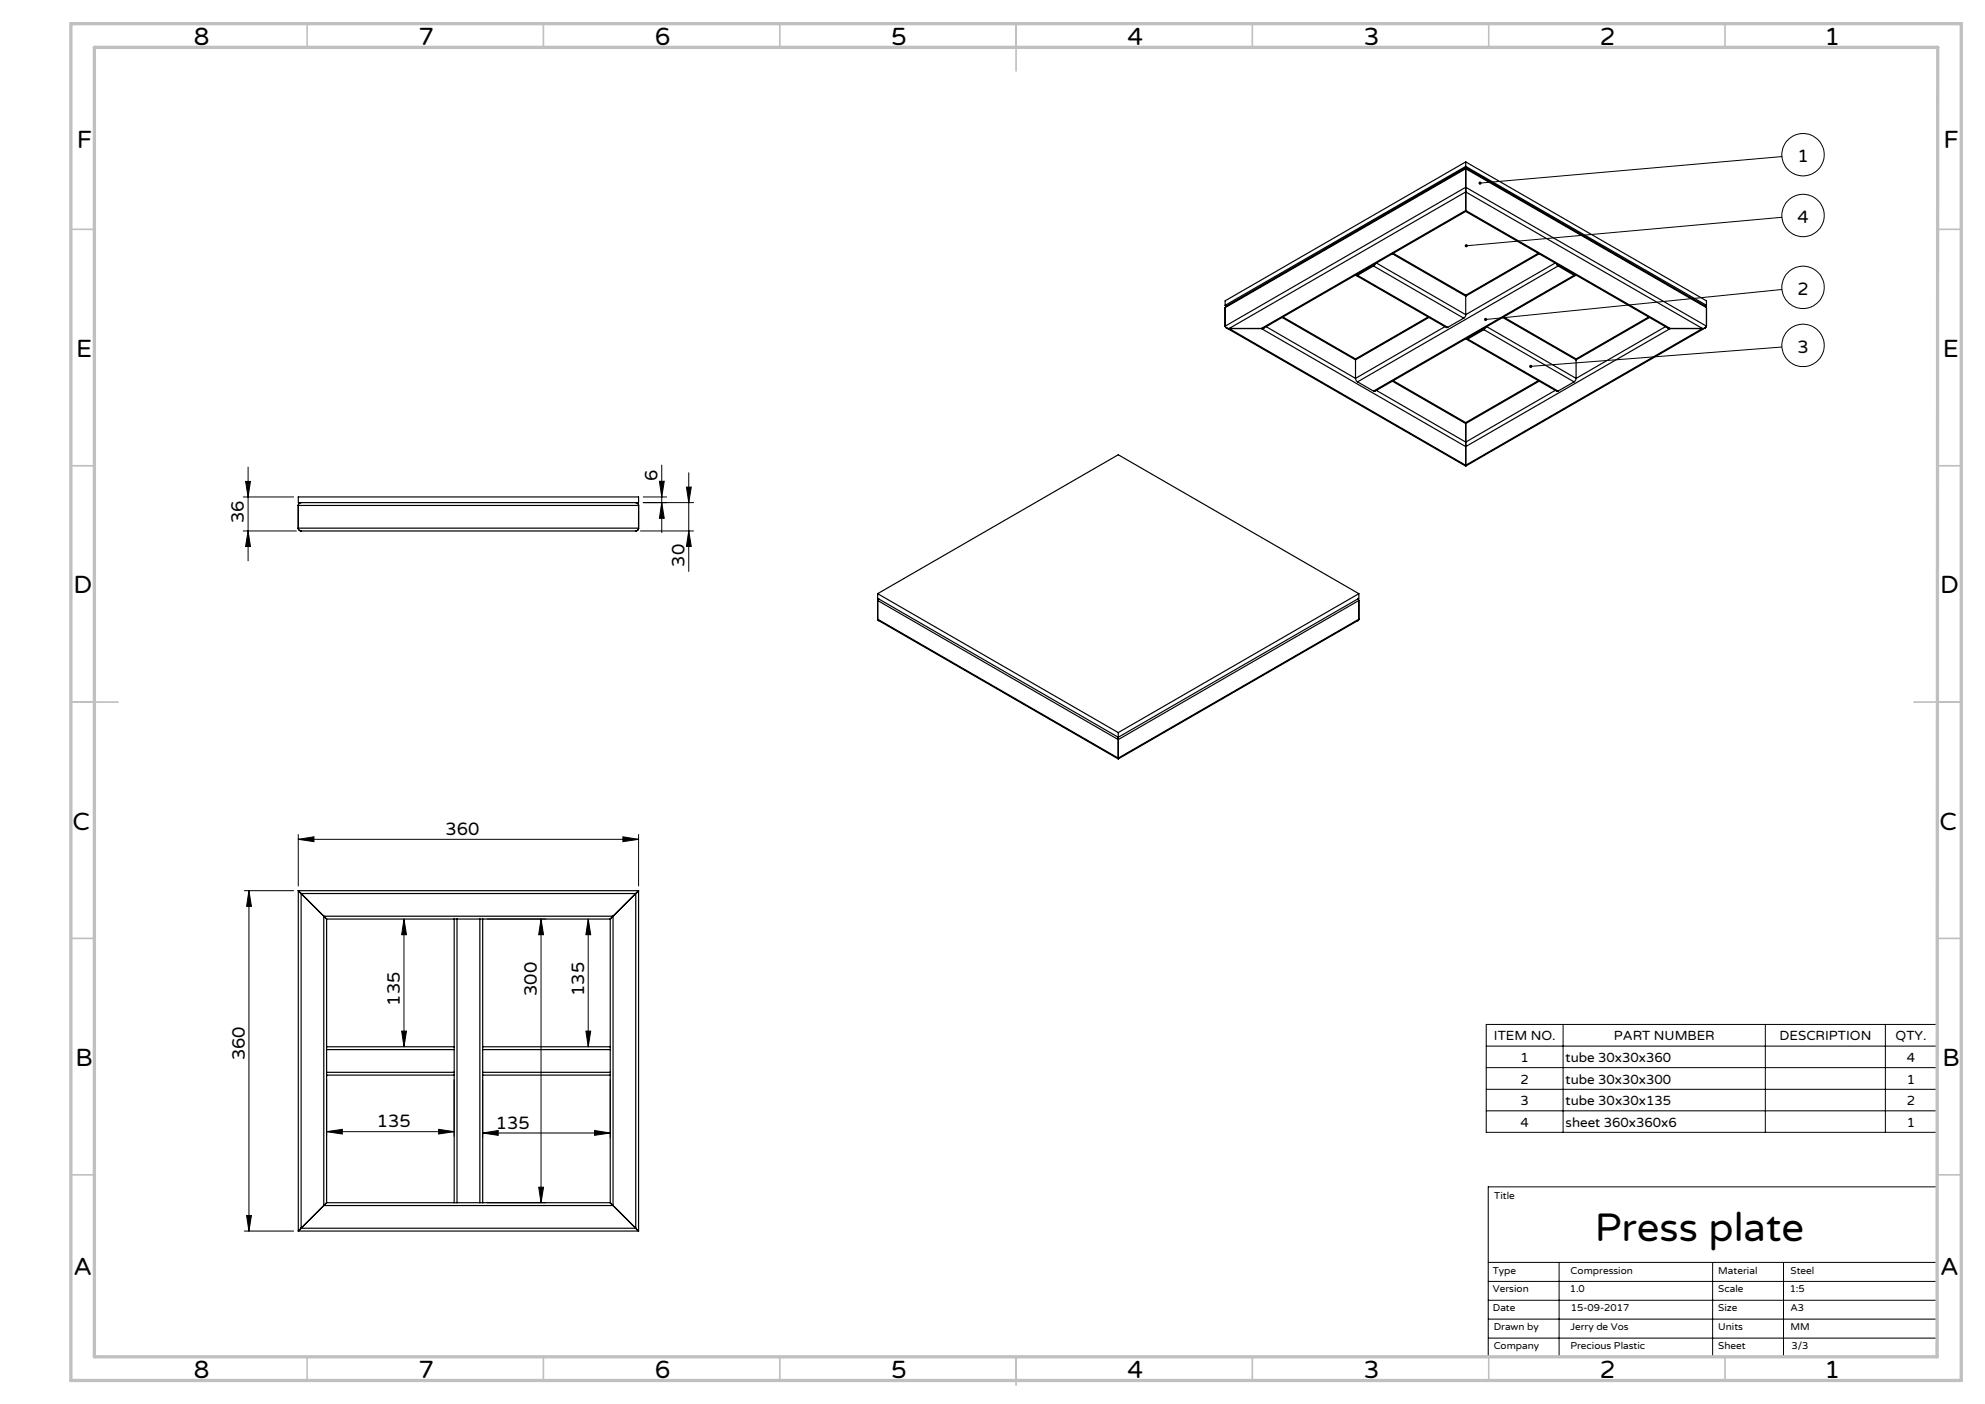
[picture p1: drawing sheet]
<svg xmlns="http://www.w3.org/2000/svg" width="420mm" height="297mm" viewBox="0 0 420 297" stroke-linecap="round" stroke-linejoin="round" font-family="sans-serif">
<!-- layer: Laag 1 -->
<g fill="none" stroke="#000" stroke-width=".21">
<path d="M377 33.1l-63.8 5.6M377 46l-66.8 6M377 73.4l-53.1 4.1M377 61.2l-62.7 6.4M52.5 98.8v19.8M140 98.4v14.3M51.5 105.1h10.6M51.5 112.3h11.2M52 101.8h1l-.5 3.3zM52.5 112.3l.5 3.3h-1zM135.5 112.3h11.3M136.1 106.3h10.7"/>
<path d="M136.1 105.1h4.9M139.5 101.8h1l-.5 3.3zM140 106.3l.5 3.3h-1zM145.2 103h1.1l-.6 3.3zM145.7 100v20.9M145.7 112.3l.6 3.3h-1.1zM63.1 177.5l3.3-.5v1zM63.1 176.5v10.9M63.1 177.5h72M131.8 177l3.3 .5-3.3 .5zM135.1 176.5v10.9M51.7 188.4h10.4"/>
<path d="M52.7 188.4l.5 3.3h-1zM52.7 188.4v72M85.5 194.4l.5 3.3h-1zM85.5 194.4v27M103.1 194.4h12.4M114.5 194.4v60M114.5 194.4l.5 3.3h-1zM124.5 194.4l.5 3.3h-1zM124.5 194.4v27M85 218.1h1l-.5 3.3zM124 218.1h1l-.5 3.3zM314.5 216.7h95.3v22.8h-95.3z"/>
<path d="M330.7 216.7v22.8M373.5 216.7v22.8M398.9 216.7v22.8M69.1 239.4l3.3-.5v1zM69.1 228.4v12M69.1 239.4h27M92.8 238.9l3.3 .5-3.3 .5zM96.1 228.4v12M102.1 239.7l3.3-.6v1.1zM102.1 228.4v12.3M102.1 239.7h27M125.8 239.1l3.3 .6-3.3 .5z"/>
<path d="M129.1 228.4v12.3M314.5 225.8h95.3M314.5 230.4h95.3M314.5 235h95.3M314.5 221.3h95.3M52.2 257.1h1l-.5 3.3zM103.1 254.4h12.4M114 251.1h1l-.5 3.3zM51.7 260.4h10.4M314.9 267h95M314.9 271.1h95M314.9 275.1h95"/>
<path d="M314.9 279h95M329.9 267v20.1M362.4 267v20.1M377.4 267v20.1M314.9 283.1h95M315 287h94.9v-35.9h-95v36h95"/>
<circle cx="381.5" cy="32.7" r="4.5"/>
<circle cx="381.5" cy="45.6" r="4.5"/>
<circle cx="381.5" cy="73.1" r="4.5"/>
<circle cx="381.5" cy="60.8" r="4.5"/>
</g>
<g fill="none" stroke="#c0c0c0" stroke-width=".35">
<path d="M65 5v5M115 5v5M165 5v5M215 5v10M265 5v5M315 5v5M365 5v5M15 48.5h5M410 48.5h5M15 98.5h5M410 98.5h5M15 148.5h10"/>
<path d="M405 148.5h10M15 198.5h5M410 198.5h5M15 248.5h5M410 248.5h5M65 287v5M115 287v5M165 287v5M215 287v6M265 287v5M315 287v5M365 287v5"/>
</g>
<path d="M15 5h400v287h-400zM20 10h390l-.1 277h-389.9z" fill="none" stroke="#c0c0c0" stroke-width=".7"/>
<g fill="#000">
<path d="M312.9 38.4l-.1 .4 .4-.1-.4 .1a.34 .34 0 0 0 .5 .2 .34 .34 0 0 0 .2-.5 .34 .34 0 0 0-.6-.1zM310 51.8l-.1 .2h.3h-.3a.34 .34 0 0 0 .5 .3 .34 .34 0 0 0 .1-.5 .34 .34 0 0 0-.5 0zM314.1 67.3l-.1 .3h.3h-.3a.34 .34 0 0 0 .5 .3 .34 .34 0 0 0 .1-.5 .34 .34 0 0 0-.5-.1zM323.7 77.3l-.2 .2h.4h-.4a.34 .34 0 0 0 .4 .4 .34 .34 0 0 0 .3-.5 .34 .34 0 0 0-.5-.1z"/>
<path d="M140 106.3l.5 3.3h-1zM139.5 101.8h1l-.5 3.3z"/>
<path d="M145.2 103h1.1l-.6 3.3zM145.7 112.3l.6 3.3h-1.1zM52 101.8h1l-.5 3.3zM52.5 112.3l.5 3.3h-1zM114.5 194.4l.5 3.3h-1zM114 251.1h1l-.5 3.3z"/>
<path d="M63.1 177.5l3.3-.5v1zM131.8 177l3.3 .5-3.3 .5z"/>
<path d="M85.5 194.4l.5 3.3h-1zM85 218.1h1l-.5 3.3z"/>
<path d="M69.1 239.4l3.3-.5v1zM92.8 238.9l3.3 .5-3.3 .5z"/>
<path d="M102.1 239.7l3.3-.6v1.1zM125.8 239.1l3.3 .6-3.3 .5z"/>
<path d="M124 218.1h1l-.5 3.3zM124.5 194.4l.5 3.3h-1z"/>
<path d="M52.2 257.1h1l-.5 3.3zM52.7 188.4l.5 3.3h-1z"/>
</g>
<g fill="none" stroke="#000" stroke-width=".25">
<path d="M310.1 39.6v1M310.1 35.5v.2M310.1 35.5l-50.6 29.3M310.1 35.5l50.7 29.3M310.1 34.3v.9M310.1 35.7v3.9M310.1 34.3l51 29.3v1M310.1 39.6l-50.9 29.4M310.1 34.3l-50.9 29.3v1M310.1 35.7l-50.9 29.4M310.1 39.6l51 29.4M310.1 35.7l51 29.4"/>
<path d="M310.1 35.2l-50.9 29.4M310.1 35.2l51 29.4M286.8 58.2h.4M286.9 58.3l19.1 11 .3-.1M287.2 58.2l19.1 11M290.6 56.3l19.1 11M290.6 56.3l-3.4 1.9M291 55.8l-.4 .5M291.2 55.6l18.9 11M294.6 53.7l15.5 8.9M294.8 53.6l15.2 8.8 .1 .2M310.1 44.7l-42.6 24.7-.6 .1"/>
<path d="M310.1 44.5v.2M310.1 44.7l42.7 24.7M310.1 40.6v3.9M310.1 40.6l-50 28.9M310.1 44.5l-43.2 25M310.1 40.6l50.1 28.9M310.1 44.5l43.3 25M325.5 53.6l-15.4 8.9M325.6 53.7l-15.5 8.9M329.1 55.6l-19 11M329.3 55.8l.4 .5M329.7 56.3l3.4 1.9"/>
<path d="M329.7 56.3l-42.5 24.5M333.1 58.2l-42.5 24.5M333.3 58.3l-42.4 24.5-.3-.1M333.4 58.2h-.3M259.2 69l.3 .4 .6 .1M259.2 65.1v3.9M259.2 64.6l.3 .2M259.5 64.8l-.3 .3M259.5 69.4l50.6 29.2M260.1 69.5h6.8M260.1 69.5l50 28.9M266.9 69.5l43.2 25"/>
<path d="M267.9 69.1l18.9 10.9M271.3 67.2l15.5 8.9M271.5 67.1l15.3 8.8M286.8 76.1v3.9M302.2 67.1l-15.3 8.8-.1 .2M302.3 67.2l-15.5 8.9M305.7 69.1l-18.9 10.9M309.7 67.3l-3.4 1.9M310.1 66.6l-.1 .4-.3 .3M310.1 62.6v4M310.2 71.6l.4 .1M310.3 71.8l19.1 11 .3-.1"/>
<path d="M310.6 71.7l19.1 11M314 69.7l19.1 11.1M314 69.7l-3.4 2M314.4 69.2l-.4 .5M314.6 69.1l18.9 10.9M318 67.2l15.5 8.9M318.1 67.1l15.3 8.8 .1 .2M333.5 76.1v3.9M348.8 67.1l-15.4 8.8M349 67.2l-15.5 8.9M352.4 69.1l-18.9 10.9M352.8 69.4l.6 .1"/>
<path d="M353.4 69.5h6.8M353.4 69.5l-43.3 25M360.2 69.5l-50.1 28.9M360.8 64.8l.3 .3M360.8 69.4l-50.7 29.2M361.1 69l-.3 .4-.6 .1M361.1 65.1v3.9M361.1 64.6l-.3 .2M286.8 80l.2 .6 .2 .2M287.2 80.8l3.4 1.9M291.2 82.6l18.9 10.9M294.6 80.6l15.5 9"/>
<path d="M294.8 80.5l15.3 8.9M310.1 98.4v.2M310.1 93.5v1M310.1 89.4v.2M310.1 89.6v3.9M310.1 94.5v3.9M325.5 80.5l-15.4 8.9M325.6 80.6l-15.5 9M329.1 82.6l-19 10.9M333.1 80.8l-3.4 1.9M333.5 80l-.2 .6-.2 .2M63.1 111.7l.2 .5 .4 .1"/>
<path d="M63.1 111.7a.6 .6 0 0 0 .6 .6M63.1 105.1h72v1.2h-72zM63.1 106.9v4.8M63.1 111.7h72M63.1 106.9h72M63.7 106.3l-.4 .2-.2 .4M134.5 106.3l.5 .3 .1 .3M135.1 111.7l-.1 .3-.4 .3h-70.9M135.1 106.9v4.8M185.7 131l.2 .3 50.7 29.2M185.7 125.6v1l50.9 29.4M185.7 127v4"/>
<path d="M185.7 127l50.9 29.5M185.7 131l50.9 29.4M185.7 125.6l50.9 29.4M185.7 125.6l50.9-29.4 50.9 29.4M185.9 126.7l-.2 .3M287.3 126.7l.2 .3M287.5 131l-.2 .3-50.7 29.2M287.5 127l-50.9 29.5M287.5 131l-50.9 29.4M287.5 125.6v1l-50.9 29.4M287.5 127v4M287.5 125.6l-50.9 29.4"/>
<path d="M236.6 156v.5M236.6 155v1M236.6 156.5v3.9M236.6 160.4v.1M63.1 188.4l.6 .6M63.1 188.4v72M63.1 188.4h72M63.7 189v70.8M63.7 189l4.8 4.8M63.7 189h70.8M68.5 193.8l.6 .6zM68.5 193.8v61.2"/>
<path d="M68.5 193.8h61.2M96.1 194.4h-27v27M96.1 194.4h.6M96.1 194.4v27M96.7 194.4h4.8M96.7 194.4v60M101.5 194.4h.6M101.5 194.4v60M102.1 194.4v27M102.1 194.4h27M129.1 194.4v27M129.7 193.8l-.6 .6"/>
<path d="M129.7 193.8v61.2M134.5 189v70.8M134.5 189l-4.8 4.8M135.1 188.4l-.6 .6M135.1 188.4v72M69.1 226.8v.6M69.1 221.4v.6M69.1 227.4h27M69.1 226.8h27M69.1 222h27M69.1 222v4.8M69.1 227.4v27"/>
<path d="M69.1 221.4h27M96.1 226.8v.6M96.1 221.4v.6M96.1 222v4.8M96.1 227.4v27M102.1 226.8v.6M102.1 221.4v.6M102.1 227.4h27M102.1 226.8h27M102.1 222h27M102.1 221.4h27M102.1 222v4.8"/>
<path d="M102.1 227.4v27M129.1 226.8v.6M129.1 221.4v.6M129.1 222v4.8M129.1 227.4v27M63.7 259.8l-.6 .6M63.7 259.8h70.8M68.5 255l-4.8 4.8M68.5 255h61.2M69.1 254.4l-.6 .6M69.1 254.4h27M96.1 254.4h.6"/>
<path d="M96.7 254.4h4.8M101.5 254.4h.6M102.1 254.4h27M129.1 254.4l.6 .6M129.7 255l4.8 4.8M134.5 259.8l.6 .6M63.1 260.4h72"/>
</g>
<text font-size="8.5" x="337.4" y="262.6">Press plate</text>
<g font-size="5.3">
<text x="41" y="9.5">8</text>
<text x="88.5" y="9.5">7</text>
<text x="138.5" y="9.5">6</text>
<text x="188.5" y="9.5">5</text>
<text x="238.5" y="9.5">4</text>
<text x="288.5" y="9.5">3</text>
<text x="338.5" y="9.5">2</text>
<text x="386" y="9.5">1</text>
<text x="16.2" y="31.3">F</text>
<text x="411.2" y="31.3">F</text>
<text x="16.1" y="75.5">E</text>
<text x="411.1" y="75.5">E</text>
<text x="15.5" y="125.5">D</text>
<text x="410.5" y="125.5">D</text>
<text x="15.4" y="175.5">C</text>
<text x="410.4" y="175.5">C</text>
<text x="16" y="225.5">B</text>
<text x="411" y="225.5">B</text>
<text x="15.5" y="269.8">A</text>
<text x="410.5" y="269.8">A</text>
<text x="41" y="291.5">8</text>
<text x="88.5" y="291.5">7</text>
<text x="138.5" y="291.5">6</text>
<text x="188.5" y="291.5">5</text>
<text x="238.5" y="291.5">4</text>
<text x="288.5" y="291.5">3</text>
<text x="338.5" y="291.5">2</text>
<text x="386" y="291.5">1</text>
</g>
<g font-size="3.8">
<text x="380.3" y="34.2">1</text>
<text x="380.3" y="47.1">4</text>
<text x="380.3" y="62.3">2</text>
<text x="380.3" y="74.6">3</text>
<text x="139.1" y="101.8" transform="rotate(-90 139.1 101.8)">6</text>
<text x="51.6" y="110.7" transform="rotate(-90 51.6 110.7)">36</text>
<text x="144.9" y="119.9" transform="rotate(-90 144.9 119.9)">30</text>
<text x="94.3" y="176.6">360</text>
<text x="84.6" y="212.7" transform="rotate(-90 84.6 212.7)">135</text>
<text x="113.6" y="210.7" transform="rotate(-90 113.6 210.7)">300</text>
<text x="123.6" y="210.7" transform="rotate(-90 123.6 210.7)">135</text>
<text x="51.8" y="224.3" transform="rotate(-90 51.8 224.3)">360</text>
<text x="79.7" y="238.5">135</text>
<text x="104.9" y="238.7">135</text>
</g>
<g font-size="2.8">
<text x="316.1" y="220.1">ITEM NO.</text>
<text x="341.5" y="220.1">PART NUMBER</text>
<text x="376.5" y="220.1">DESCRIPTION</text>
<text x="401.1" y="220.1">QTY.</text>
<text x="321.7" y="224.7">1</text>
<text x="331.3" y="224.7">tube 30x30x360</text>
<text x="403.5" y="224.7">4</text>
<text x="321.7" y="229.2">2</text>
<text x="321.7" y="233.8">3</text>
<text x="331.3" y="229.2">tube 30x30x300</text>
<text x="331.3" y="233.8">tube 30x30x135</text>
<text x="403.5" y="229.2">1</text>
<text x="403.5" y="233.8">2</text>
<text x="321.8" y="238.4">4</text>
<text x="331.3" y="238.4">sheet 360x360x6</text>
<text x="403.5" y="238.4">1</text>
</g>
<g font-size="2.1">
<text x="316.2" y="253.6">Title</text>
<text x="315.9" y="269.4">Type</text>
<text x="332.3" y="269.4">Compression</text>
<text x="363.6" y="269.4">Material</text>
<text x="378.9" y="269.4">Steel</text>
<text x="315.9" y="273.3">Version</text>
<text x="332.1" y="273.3">1.0</text>
<text x="363.6" y="273.3">Scale</text>
<text x="378.7" y="273.3">1:5</text>
<text x="315.9" y="277.3">Date</text>
<text x="316" y="281.4">Drawn by</text>
<text x="332.3" y="281.3">Jerry de Vos</text>
<text x="332.4" y="277.3">15-09-2017</text>
<text x="363.6" y="281.4">Units</text>
<text x="363.6" y="277.3">Size</text>
<text x="378.8" y="281.4">MM</text>
<text x="378.8" y="277.3">A3</text>
<text x="316" y="285.3">Company</text>
<text x="332.3" y="285.3">Precious Plastic</text>
<text x="363.6" y="285.3">Sheet</text>
<text x="379.1" y="285.3">3/3</text>
</g>
</svg>
